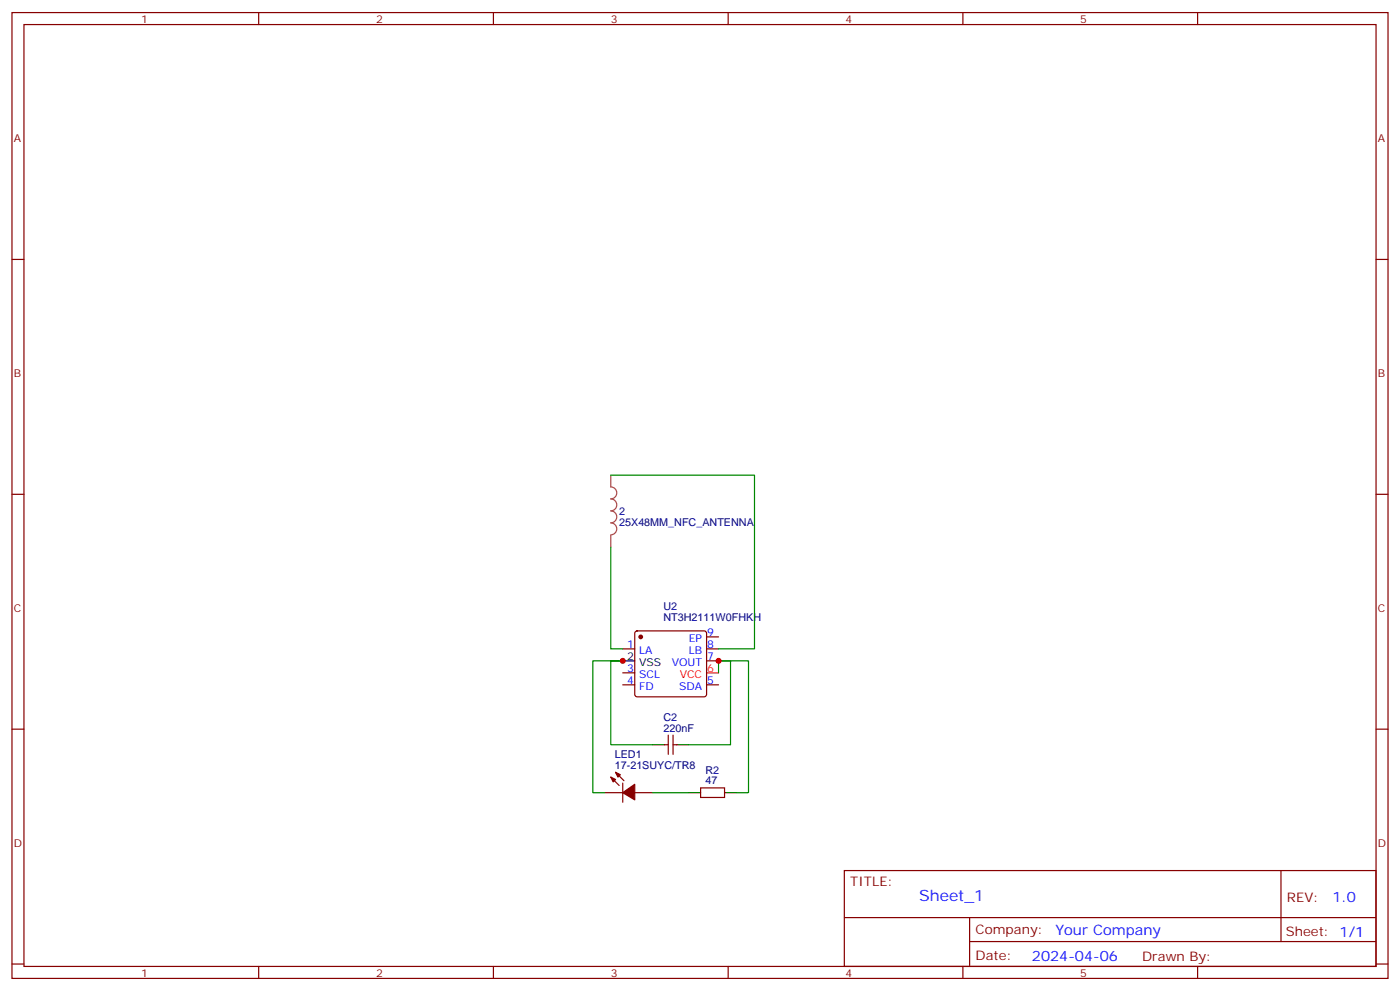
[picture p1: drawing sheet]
<svg xmlns="http://www.w3.org/2000/svg" width="412mm" height="292mm" viewBox="0 0 412 292" stroke-linecap="round" stroke-linejoin="round" font-family="sans-serif">
<g fill="none" stroke="#870000" stroke-width=".35">
<path d="M3.5 3.7h405.4v284.3h-405.4zM7.1 7.2h398.2v277.3h-398.2zM76.2 3.7v3.5M145.3 3.7v3.5M214.5 3.7v3.5M283.6 3.7v3.5M352.8 3.7v3.5M3.5 76.4h3.6M405.3 76.4h3.6M3.5 145.5h3.6M405.3 145.5h3.6M183.4 191h3.6"/>
<path d="M183.4 198.1h3.6M187.2 185.9l.5-.2h19.7l.5 .2 .2 .5v18l-.2 .5-.5 .2h-19.7l-.5-.2-.2-.5v-18zM208.1 187.5h3.6M208.1 191h3.6M208.1 194.6h3.6M3.5 214.7h3.6M183.4 201.6h3.6M195.8 219.3h1M196.8 216.4v5.7M198.3 216.4v5.7M198.3 219.3h1M208.1 201.6h3.6"/>
<path d="M405.3 214.7h3.6M178.2 233.4h5.2M179.9 228.8l2.5 2.4M181.3 227.4l2.5 2.4M183.4 230.5v5.7M187 233.4h5.3M206.4 232h7v2.8h-7zM248.7 256.3h156.6v28.2h-156.6zM377.3 256.3v20.9M248.7 270.1h156.5M285.6 277.2h119.6M285.6 270.1v14.2"/>
<path d="M3.5 283.8h3.6M76.2 284.5v3.5M145.3 284.5v3.5M214.5 284.5v3.5M283.6 284.5v3.5M352.8 284.5v3.5M405.3 283.8h3.6"/>
</g>
<g fill="#870000" stroke="#870000" stroke-width=".35">
<path d="M179.9 228.8l1.4 .7-.7 .7z"/>
<path d="M181.3 227.4l1.4 .7-.7 .7z"/>
<path d="M183.4 233.4l3.6-2.5v4.6z"/>
<circle cx="188.7" cy="187.5" r=".53"/>
</g>
<path d="M208.1 198.1h3.6" fill="none" stroke="#f00" stroke-width=".35"/>
<path d="M183.4 194.6h3.6M192.3 219.3h3.5M199.3 219.3h3.5M202.8 233.4h3.6M213.4 233.4h3.6" fill="none" stroke="#000" stroke-width=".35"/>
<path d="M179.9 139.9h42.3v51.1h-10.5M179.9 161v30h3.5M211.7 198.1v-3.5h3.5v24.7h-12.4M211.7 194.6h8.8v38.8h-3.5M192.3 219.3h-12.4v-24.7h3.5h-8.8v38.8h3.6M192.3 233.4h10.5" fill="none" stroke="#008700" stroke-width=".35"/>
<path d="M179.9 139.9v3.4a1.76 1.76 0 0 1 1.8 1.8 1.76 1.76 0 0 1-1.8 1.8 1.76 1.76 0 0 1 1.8 1.7 1.76 1.76 0 0 1-1.8 1.8 1.76 1.76 0 0 1 1.8 1.8 1.76 1.76 0 0 1-1.8 1.7 1.76 1.76 0 0 1 1.8 1.8 1.76 1.76 0 0 1-1.8 1.8M179.9 157.6v3.4" fill="none" stroke="#a64a4a" stroke-width=".35"/>
<g fill="#c00">
<circle cx="211.7" cy="194.6" r=".88"/>
<circle cx="183.4" cy="194.6" r=".88"/>
</g>
<text font-size="4.6" fill="#00f" x="270.8" y="265.3">Sheet_1</text>
<g font-size="4.2" fill="#00f">
<text x="392.5" y="265.6">1.0</text>
<text x="310.9" y="275.1">Your Company</text>
<text x="304" y="282.9">2024-04-06</text>
</g>
<g font-size="3.9" fill="#800">
<text x="250.5" y="260.9">TITLE:</text>
<text x="379.1" y="265.6">REV:</text>
<text x="287.4" y="275.1">Company:</text>
<text x="378.7" y="275.7">Sheet: 1/1</text>
<text x="287.4" y="282.8">Date:</text>
<text x="336.4" y="282.8">Drawn By:</text>
</g>
<g font-size="3.2" fill="#800">
<text x="41.6" y="6.7">1</text>
<text x="110.8" y="6.7">2</text>
<text x="179.9" y="6.7">3</text>
<text x="249.1" y="6.7">4</text>
<text x="318.2" y="6.7">5</text>
<text x="4.1" y="41.8">A</text>
<text x="405.9" y="41.8">A</text>
<text x="4.1" y="110.9">B</text>
<text x="405.9" y="110.9">B</text>
<text x="4.1" y="180.1">C</text>
<text x="405.9" y="180.1">C</text>
<text x="4.1" y="249.2">D</text>
<text x="405.9" y="249.2">D</text>
<text x="41.6" y="287.5">1</text>
<text x="110.8" y="287.5">2</text>
<text x="179.9" y="287.5">3</text>
<text x="249.1" y="287.5">4</text>
<text x="318.2" y="287.5">5</text>
</g>
<g font-size="3.2" fill="#000080">
<text x="182.4" y="154.8">25X48MM_NFC_ANTENNA</text>
<text x="182.4" y="151.6">2</text>
<text x="195.4" y="179.6">U2</text>
<text x="195.4" y="182.8">NT3H2111W0FHKH</text>
<text x="195.4" y="215.4">220nF</text>
<text x="195.4" y="212.3">C2</text>
<text x="181.1" y="226.3">17-21SUYC/TR8</text>
<text x="181.1" y="223.1">LED1</text>
<text x="207.8" y="227.8">R2</text>
<text x="207.8" y="230.9">47</text>
</g>
<g font-size="3.2" fill="#00f">
<text x="184.8" y="190.7">1</text>
<text x="202.9" y="188.9">EP</text>
<text x="208.3" y="187.1">9</text>
<text x="208.3" y="190.7">8</text>
<text x="184.8" y="197.7">3</text>
<text x="188.3" y="192.4">LA</text>
<text x="197.9" y="196">VOUT</text>
<text x="202.9" y="192.4">LB</text>
<text x="208.3" y="194.2">7</text>
<text x="184.8" y="201.3">4</text>
<text x="188.3" y="203">FD</text>
<text x="188.3" y="199.5">SCL</text>
<text x="200.1" y="203">SDA</text>
<text x="208.3" y="201.3">5</text>
</g>
<g font-size="3.2">
<text x="184.8" y="194.2">2</text>
<text x="188.3" y="196">VSS</text>
</g>
<g font-size="3.2" fill="#f00">
<text x="208.3" y="197.7">6</text>
<text x="200.2" y="199.5">VCC</text>
</g>
</svg>
